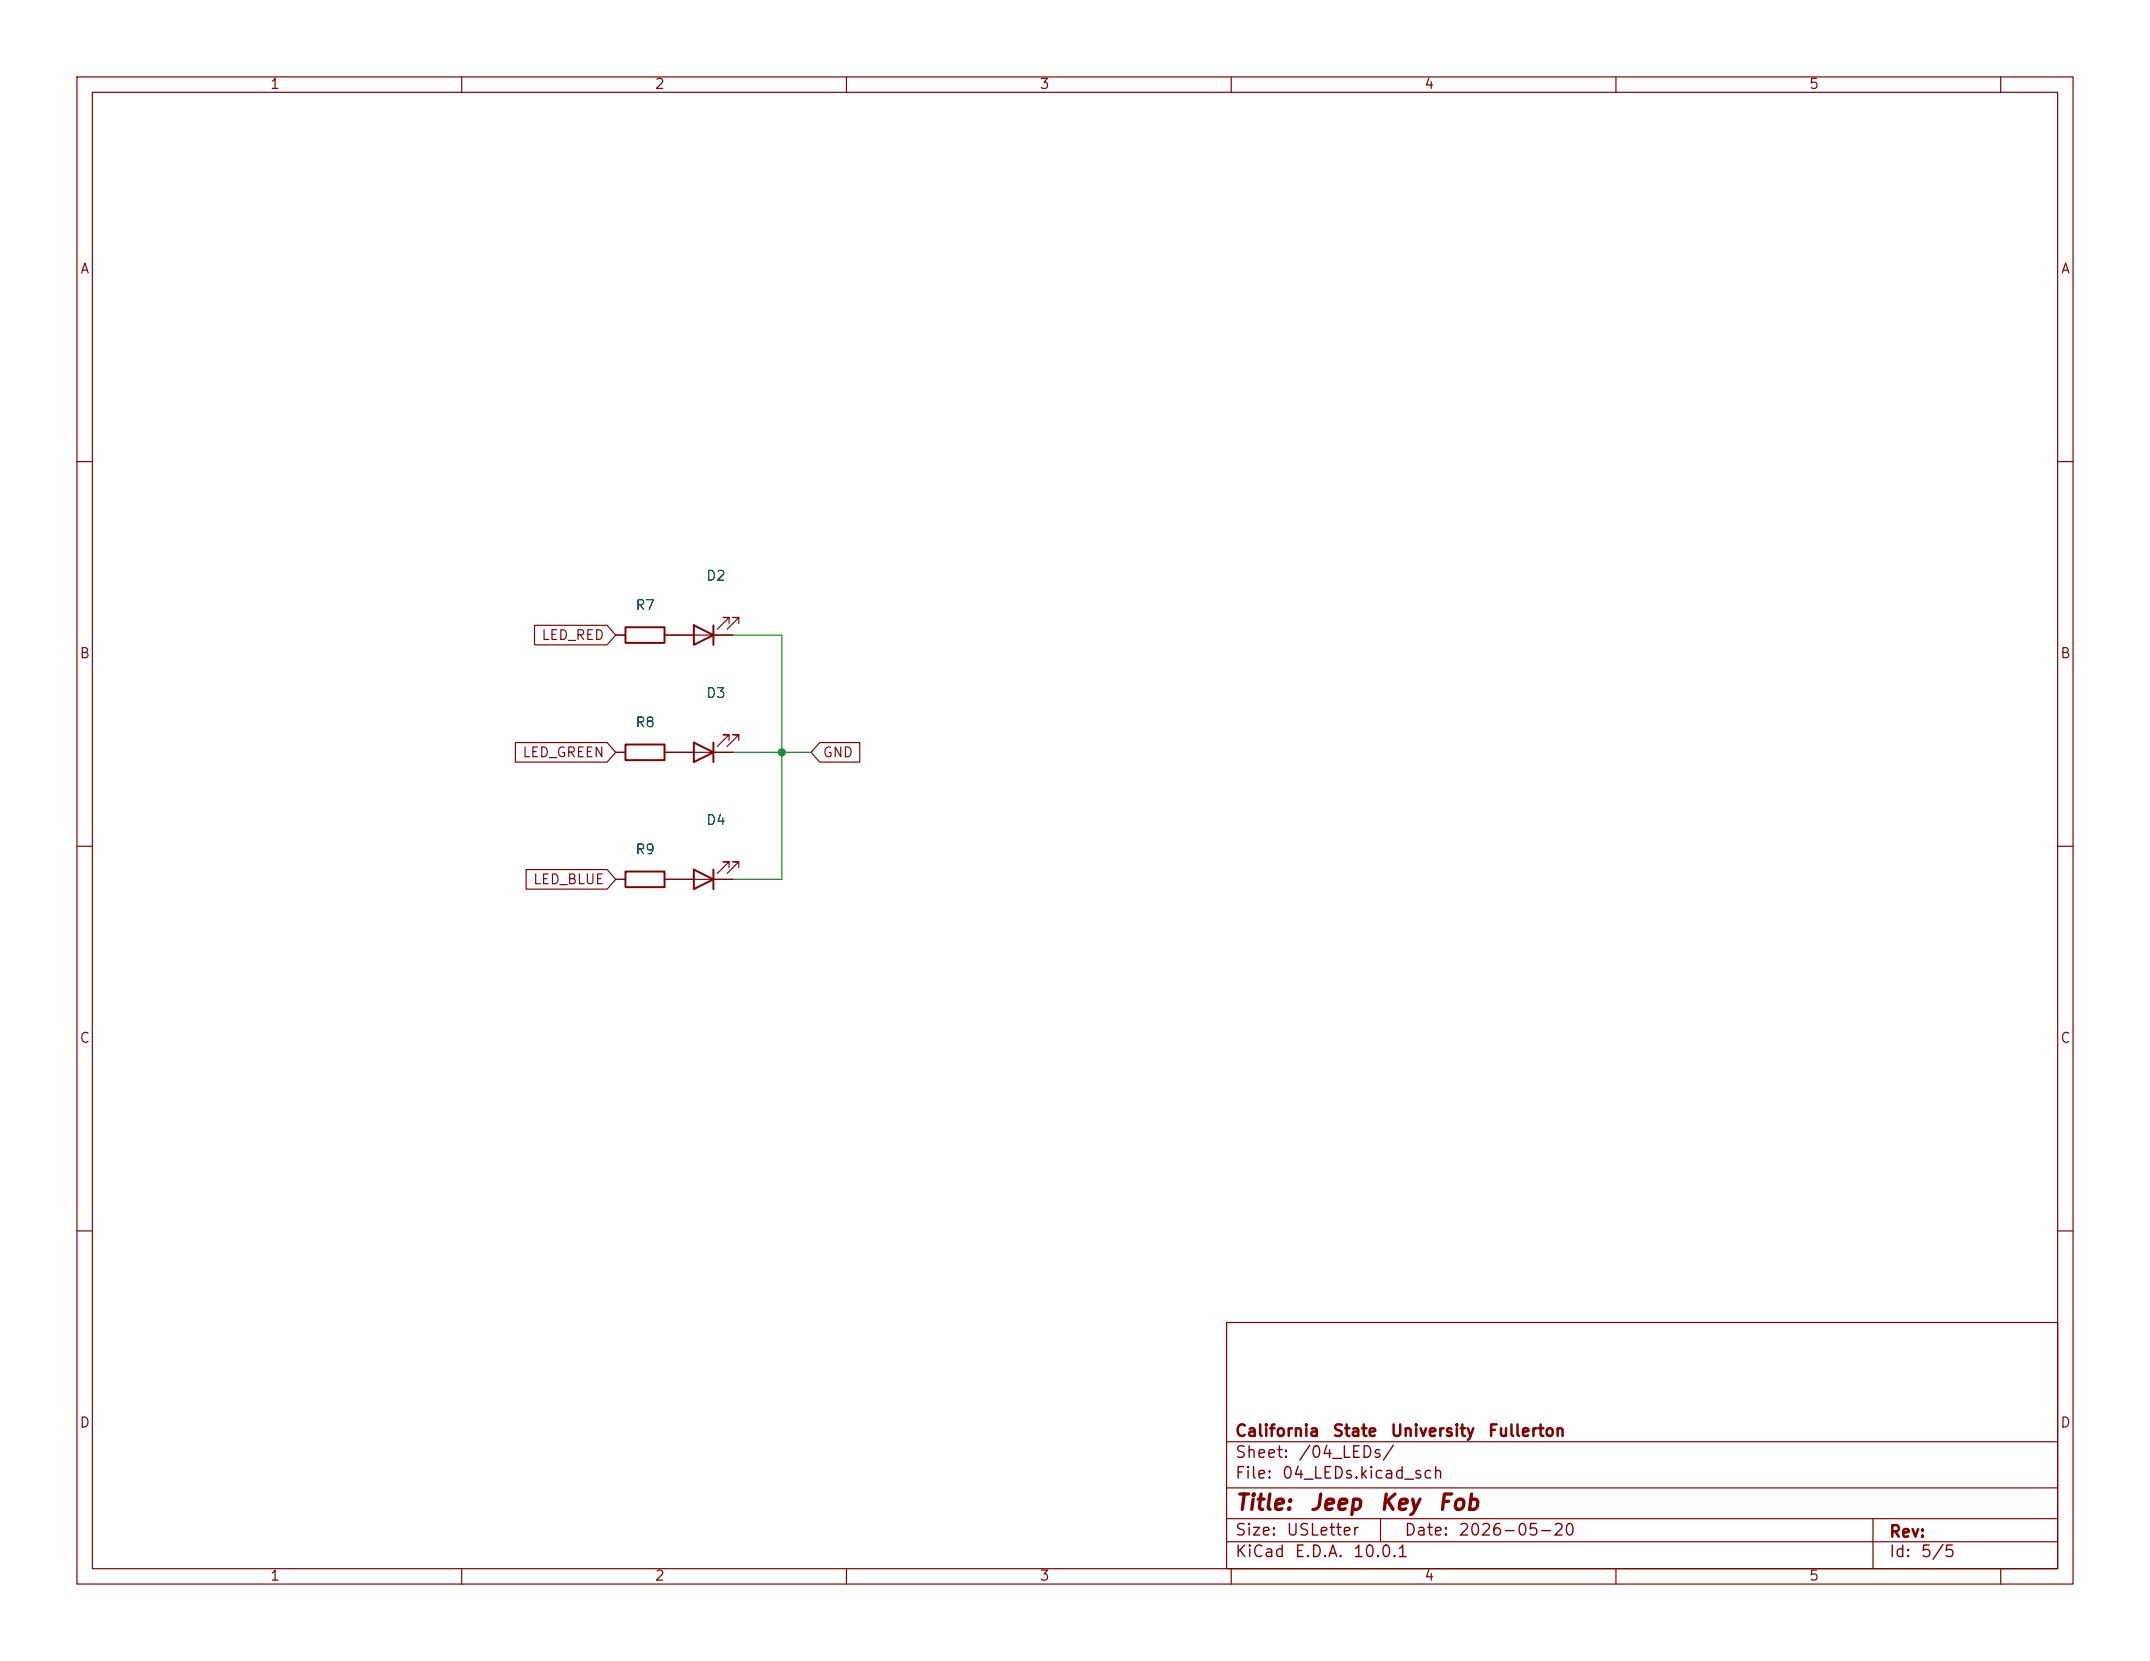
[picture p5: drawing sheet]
<svg xmlns="http://www.w3.org/2000/svg" width="279mm" height="216mm" viewBox="0 0 279 216" stroke-linecap="round" stroke-linejoin="round" font-family="sans-serif">
<g fill="none" stroke="#840000" stroke-width=".15">
<path d="M10 10h259.4v195.9h-259.4zM12 12h255.4v191.9h-255.4zM60 10v2M110 10v2M160 10v2M210 10v2M260 10v2M10 60h2M267.4 60h2M67 96.5h11.9l1.1 1.3-1.1 1.3h-11.9zM69.5 81.3h9.4l1.1 1.3-1.1 1.2h-9.4zM80 97.8h1.3"/>
<path d="M80 82.6h1.3M86.4 97.8h8.8M86.4 82.6h8.8M94.7 96.3v-.8h-.7h.7l-1.5 1.5M94.7 81v-.7h-.7h.7l-1.5 1.5M96 96.3v-.8h-.8h.8l-1.5 1.5M96 81v-.7h-.8h.8l-1.5 1.5M106.5 96.5h5.2v2.6h-5.2l-1.1-1.3zM10 110h2M68.4 113h10.5l1.1 1.3-1.1 1.3h-10.5zM80 114.3h1.3M86.4 114.3h8.8"/>
<path d="M94.7 112.8v-.8h-.7h.7l-1.5 1.5M96 112.8v-.8h-.8h.8l-1.5 1.5M267.4 110h2M10 160h2M159.4 171.9h108v32h-108zM267.4 160h2M159.4 197.4h108M159.4 193.4h108M159.4 187.4h108M179.4 197.4v3M243.4 197.4v6.5M60 203.9v2"/>
<path d="M110 203.9v2M159.4 200.4h108M160 203.9v2M210 203.9v2M260 203.9v2"/>
</g>
<path d="M81.3 81.5h5.1v2.1h-5.1zM81.3 96.8h5.1v2h-5.1zM90.2 96.5l2.5 1.3-2.5 1.3zM90.2 81.3l2.5 1.3-2.5 1.2zM92.7 81.3v2.5M92.7 96.5v2.6M81.3 113.3h5.1v2h-5.1zM90.2 113l2.5 1.3-2.5 1.3zM92.7 113v2.6" fill="none" stroke="#840000" stroke-width=".25"/>
<path d="M95.2 82.6h6.4v31.7h-6.4M95.2 97.8h10.2" fill="none" stroke="#009600" stroke-width=".15"/>
<circle cx="101.6" cy="97.8" r=".46" fill="#009600" stroke="#009600" stroke-width=".13"/>
<g font-size="2" fill="#840000">
<text x="160.4" y="196.8">Title:</text>
<text x="170.1" y="196.8">Jeep</text>
<text x="179.1" y="196.8">Key</text>
<text x="186.7" y="196.8">Fob</text>
</g>
<g font-size="1.5" fill="#840000">
<text x="160.4" y="189.9">Sheet:</text>
<text x="160.4" y="187.1">California</text>
<text x="168.6" y="189.9">/04_LEDs/</text>
<text x="173.1" y="187.1">State</text>
<text x="180.6" y="187.1">University</text>
<text x="193.3" y="187.1">Fullerton</text>
<text x="160.4" y="192.6">File:</text>
<text x="166.5" y="192.6">04_LEDs.kicad_sch</text>
<text x="160.4" y="202.8">KiCad</text>
<text x="160.4" y="200">Size:</text>
<text x="167.1" y="200">USLetter</text>
<text x="168.1" y="202.8">E.D.A.</text>
<text x="175.7" y="202.8">10.0.1</text>
<text x="182.4" y="200">Date:</text>
<text x="189.4" y="200">2026-05-20</text>
<text x="245.4" y="200.2">Rev:</text>
<text x="245.4" y="202.8">Id:</text>
<text x="249.5" y="202.8">5/5</text>
</g>
<g font-size="1.3" fill="#840000">
<text x="35" y="11.9">1</text>
<text x="85" y="11.9">2</text>
<text x="135" y="11.9">3</text>
<text x="185" y="11.9">4</text>
<text x="235" y="11.9">5</text>
<text x="10.3" y="35.9">A</text>
<text x="267.7" y="35.9">A</text>
<text x="70.3" y="83.5">LED_RED</text>
<text x="10.3" y="85.9">B</text>
<text x="267.7" y="85.9">B</text>
<text x="67.8" y="98.7">LED_GREEN</text>
<text x="106.8" y="98.7">GND</text>
<text x="69.2" y="115.3">LED_BLUE</text>
<text x="10.3" y="135.9">C</text>
<text x="267.7" y="135.9">C</text>
<text x="10.3" y="185.9">D</text>
<text x="267.7" y="185.9">D</text>
<text x="35" y="205.8">1</text>
<text x="85" y="205.8">2</text>
<text x="135" y="205.8">3</text>
<text x="185" y="205.8">4</text>
<text x="235" y="205.8">5</text>
</g>
<g font-size="1.3" fill="#006464">
<text x="91.7" y="75.8">D2</text>
<text x="82.5" y="79.6">R7</text>
<text x="82.5" y="94.8">R8</text>
<text x="91.7" y="91">D3</text>
<text x="91.7" y="107.5">D4</text>
<text x="82.5" y="111.4">R9</text>
</g>
</svg>
